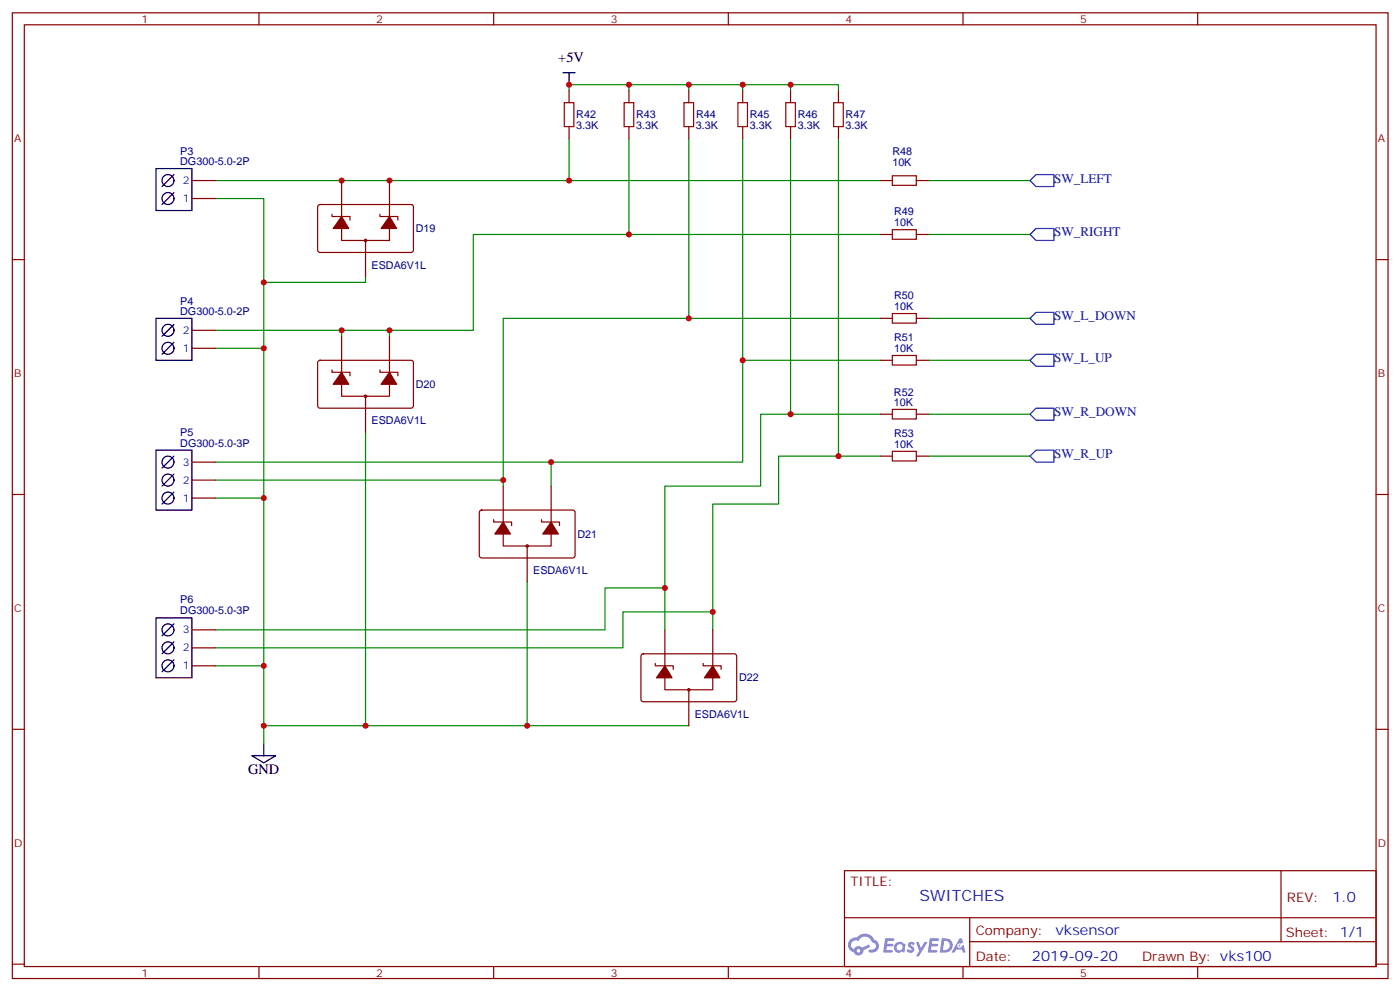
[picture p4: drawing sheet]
<svg xmlns="http://www.w3.org/2000/svg" width="413mm" height="292mm" viewBox="0 0 413 292" stroke-linecap="round" stroke-linejoin="round" font-family="sans-serif">
<g fill="none" stroke="#870000" stroke-width=".35">
<path d="M3.6 3.8h405.4v284.3h-405.4zM7.2 7.3h398.2v277.3h-398.2zM76.3 3.8v3.5M145.5 3.8v3.5M214.6 3.8v3.5M283.7 3.8v3.5M352.9 3.8v3.5M3.6 76.4h3.6M405.4 76.4h3.6M3.6 145.6h3.6M405.4 145.6h3.6M3.6 214.7h3.6"/>
<path d="M405.4 214.7h3.6M248.8 256.4h156.6v28.2h-156.6zM377.4 256.4v20.9M248.8 270.2h156.5M285.7 277.3h119.6M285.7 270.2v14.1M3.6 283.9h3.6M76.3 284.6v3.5M145.5 284.6v3.5M214.6 284.6v3.5M283.7 284.6v3.5M352.9 284.6v3.5"/>
<path d="M405.4 283.9h3.6"/>
</g>
<g fill="#5487ff">
<path d="M267.8 277.5a1.22 1.22 0 0 1 1.7 .3l-.4 .6a.47 .47 0 0 0-.3-.4 .47 .47 0 0 0-.5 .2l.2 .2a1.14 1.14 0 0 1 .7 1.7 1.14 1.14 0 0 1-1.9 0l-.2-.2 .5-.5 .7 .4a.29 .29 0 0 0 .4-.2 .29 .29 0 0 0-.3-.4 1.04 1.04 0 0 1-.6-1.7z"/>
<path d="M260.8 276.3h2.4l.3 .2-.1 .5h-1.9l-.1 .9h1.5l.4 .4-.4 .3h-1.6l-.2 1.1 1.8 .1 .1 .3-.1 .3h-2.7z"/>
<path d="M274 276.3h2.3l.3 .2-.1 .5h-1.8l-.1 .9h1.5l.3 .4-.4 .3h-1.6l-.1 1.1 1.7 .1 .2 .3-.2 .3h-2.6z"/>
<path d="M282.7 276.3h.7l.3 1.2-.6 .4a.69 .69 0 0 0-1 .2 .69 .69 0 0 0 .5 1 .69 .69 0 0 0 .8-.6l.5-.3 .6 2.2h-.8l-.2-.8h-1.8l-.5 .8h-.8z"/>
<path d="M269.9 277.4h.8l.6 1.8 1.1-1.8h.9l-2.6 4.2h-.8l.9-1.6z"/>
<path d="M277.5 276.3l-.6 4.1h1.3a2.11 2.11 0 0 0 2.5-2.1 2.11 2.11 0 0 0-2.5-2zM278.2 277a1.39 1.39 0 0 1 1.7 1.4 1.39 1.39 0 0 1-1.8 1.3h-.3z"/>
<path d="M263.8 277.9a1.54 1.54 0 0 0-.1 2.2 1.54 1.54 0 0 0 2.2 .1l.6 .2 .3-2.3-.2-.2h-.4a1.49 1.49 0 0 0-2.4 0zM264.1 278.9a.94 .94 0 0 1 1.8 0 .94 .94 0 0 1-1.8 0z"/>
<path d="M250.5 276.7a2.18 2.18 0 0 0 1.1 3.7 1.44 1.44 0 0 0 1.6 .9 1.44 1.44 0 0 0 1.2-1.5l2-1-.5-.7-1.9 .9a1.47 1.47 0 0 0-2.4 .5 1.39 1.39 0 0 1-.7-2 1.39 1.39 0 0 1 2-.4 2.12 2.12 0 0 1 2.2-1.3 2.12 2.12 0 0 1 1.9 1.7 1.14 1.14 0 0 1 1.1 1.4 1.14 1.14 0 0 1-1.7 .7 .43 .43 0 0 0-.5 .4 .43 .43 0 0 0 .4 .5 1.98 1.98 0 0 0 2.5-1.3 1.98 1.98 0 0 0-1.2-2.5 3.1 3.1 0 0 0-5.3-.7l-.9 .1zM252.4 280a.55 .55 0 0 1 1.1 0 .55 .55 0 0 1-1.1 0z"/>
<circle cx="282.7" cy="278.4" r=".26"/>
</g>
<path d="M165.9 21.4h3.5M167.7 21.4v3.5M77.7 219v3.5M74.2 222.5h7l-3.5 2.1z" fill="none" stroke="#000" stroke-width=".35"/>
<g fill="none" stroke="#008700" stroke-width=".35">
<path d="M167.7 26.7v-1.8h79.4v1.8M185.3 24.9v1.8M203 24.9v1.8M218.8 24.9v1.8M232.9 24.9v1.8M63.6 58.5h14.1v44.1M63.6 53.2h195.8M167.7 40.8v12.4M185.3 40.8v28.2M203 40.8v52.9M218.8 40.8v95.3h-56.4M232.9 40.8v81.2"/>
<path d="M247.1 40.8v93.5M273.5 53.2h30M259.4 69h-119.9v28.3h-38.9M273.5 69h30M63.6 97.3h37v1.7M107.7 81.4v1.7h-30M114.8 97.3v1.7M259.4 93.7h-111.1v47.7M273.5 93.7h30M63.6 102.6h14.1v44M218.8 106.1h40.6M273.5 106.1h30"/>
<path d="M63.6 136.1h98.8v7M107.7 127.2v86.5M259.4 122h-35.3v21.1h-28.2v30M259.4 134.3h-30v14.1h-19.4v31.8h-26.4v10.5h-120M273.5 122h30M273.5 134.3h30M63.6 141.4h84.7v1.7M63.6 146.6h14.1v49.4M155.3 171.3v42.4M63.6 185.5h114.7v-12.4h17.6v12.4M63.6 196h14.1v17.7h125.3M210 180.2v5.3"/>
<path d="M77.7 213.7v5.3"/>
</g>
<path d="M305.3 51.4h5.3v3.5h-5.3l-1.8-1.7zM305.3 67.3h5.3v3.5h-5.3l-1.8-1.8zM305.3 92h5.3v3.5h-5.3l-1.8-1.8zM303.5 106.1l1.8-1.8h5.3v3.5h-5.3zM303.5 134.3l1.8-1.8h5.3v3.6h-5.3zM305.3 120.2h5.3v3.5h-5.3l-1.8-1.7z" fill="none" stroke="#00f" stroke-width=".35"/>
<g fill="#c00">
<circle cx="77.7" cy="83.1" r=".88"/>
<circle cx="107.7" cy="213.7" r=".88"/>
<circle cx="232.9" cy="122" r=".88"/>
<circle cx="77.7" cy="102.6" r=".88"/>
<circle cx="77.7" cy="146.6" r=".88"/>
<circle cx="77.7" cy="213.7" r=".88"/>
<circle cx="210" cy="180.2" r=".88"/>
<circle cx="195.9" cy="173.1" r=".88"/>
<circle cx="218.8" cy="106.1" r=".88"/>
<circle cx="162.4" cy="136.1" r=".88"/>
<circle cx="167.7" cy="53.2" r=".88"/>
<circle cx="100.6" cy="97.3" r=".88"/>
<circle cx="100.6" cy="53.2" r=".88"/>
<circle cx="114.8" cy="53.2" r=".88"/>
<circle cx="232.9" cy="24.9" r=".88"/>
<circle cx="203" cy="24.9" r=".88"/>
<circle cx="167.7" cy="24.9" r=".88"/>
<circle cx="185.3" cy="24.9" r=".88"/>
<circle cx="218.8" cy="24.9" r=".88"/>
<circle cx="114.8" cy="97.3" r=".88"/>
<circle cx="185.3" cy="69" r=".88"/>
<circle cx="203" cy="93.7" r=".88"/>
<circle cx="148.3" cy="141.4" r=".88"/>
<circle cx="77.7" cy="196" r=".88"/>
<circle cx="247.1" cy="134.3" r=".88"/>
<circle cx="155.3" cy="213.7" r=".88"/>
</g>
<g fill="none" stroke="#870000" stroke-width=".35">
<path d="M167.7 26.7v3.5M167.7 37.3v3.5M185.3 26.7v3.5M185.3 37.3v3.5M203 26.7v3.5M203 37.3v3.5M218.8 26.7v3.5M218.8 37.3v3.5M232.9 26.7v3.5M232.9 37.3v3.5M247.1 26.7v3.5M247.1 37.3v3.5"/>
<path d="M56.6 58.5h7M56.6 53.2h7M100.6 53.2v10.5M114.8 53.2v10.5M259.4 53.2h3.5M270 53.2h3.5M93.8 60.4l.5-.2 27.1 .1 .4 .6-.1 13-.6 .4h-27.1l-.4-.7v-12.7zM97.8 63v.7h5.3v1.1M100.6 67.3v3.5h14.2v-3.5M107.7 70.8v10.6M111.9 63v.7h5.3v1.1M259.4 69h3.5"/>
<path d="M270 69h3.5M56.6 97.3h7M100.6 99v10.6M114.8 99v10.6M259.4 93.7h3.5M270 93.7h3.5M56.6 102.6h7M93.8 106.3l.5-.2h27.1l.4 .7-.1 13-.6 .4-27.1-.1-.4-.6v-12.7zM97.8 108.9v.7h5.3v1.1M100.6 113.1v3.6h14.2v-3.6M107.7 116.7v10.5M111.9 108.9v.7h5.3v1.1"/>
<path d="M259.4 106.1h3.5M270 106.1h3.5M56.6 136.1h7M259.4 122h3.5M259.4 134.3h3.5M270 122h3.5M270 134.3h3.5M56.6 146.6h7M56.6 141.4h7M141.5 150.4l.4-.2h27.1l.4 .7v13l-.7 .4-27.1-.1-.4-.6v-12.7zM145.5 153v.7h5.2v1.1M148.3 157.2v3.6h14.1v-3.6"/>
<path d="M148.3 143.1v10.6M159.6 153v.7h5.3v1.1M162.4 143.1v10.6M155.3 160.8v10.5M56.6 196h7M56.6 190.7h7M56.6 185.5h7M189.1 192.7l.4-.2 27.1 .1 .5 .6-.1 13-.6 .4h-27.1l-.5-.7v-12.7zM193.1 195.3v.7h5.3v1.1M195.9 199.6v3.5h14.1v-3.5M195.9 185.5v10.5M207.2 195.3v.7h5.3v1.1"/>
<path d="M210 185.5v10.5M203 203.1v10.6"/>
<circle cx="107.7" cy="70.8" r=".35"/>
<circle cx="107.7" cy="116.7" r=".35"/>
<circle cx="155.3" cy="160.8" r=".35"/>
<circle cx="203" cy="203.1" r=".35"/>
</g>
<g fill="none" stroke="#000" stroke-width=".35">
<path d="M46 49.6h10.6v12.4h-10.6zM51.3 56.7l-3.6 3.5M51.3 51.4l-3.6 3.5M46 93.7h10.6v12.4h-10.6zM51.3 95.5l-3.6 3.5M51.3 100.8l-3.6 3.5M46 132.5h10.6v17.7h-10.6zM51.3 139.6l-3.6 3.5M51.3 134.3l-3.6 3.5M51.3 144.9l-3.6 3.5M46 181.9h10.6v17.7h-10.6zM51.3 194.3l-3.6 3.5"/>
<path d="M51.3 189l-3.6 3.5M51.3 183.7l-3.6 3.5"/>
<circle cx="49.5" cy="53.2" r="1.76"/>
<circle cx="49.5" cy="58.5" r="1.76"/>
<circle cx="49.5" cy="97.3" r="1.76"/>
<circle cx="49.5" cy="102.6" r="1.76"/>
<circle cx="49.5" cy="136.1" r="1.76"/>
<circle cx="49.5" cy="141.4" r="1.76"/>
<circle cx="49.5" cy="146.6" r="1.76"/>
<circle cx="49.5" cy="190.7" r="1.76"/>
<circle cx="49.5" cy="196" r="1.76"/>
<circle cx="49.5" cy="185.5" r="1.76"/>
</g>
<path d="M166.3 30.2h2.8v7.1h-2.8zM183.9 30.2h2.8v7.1h-2.8zM201.5 30.2h2.9v7.1h-2.9zM217.4 30.2h2.8v7.1h-2.8zM231.5 30.2h2.9v7.1h-2.9zM245.6 30.2h2.9v7.1h-2.9zM262.9 51.8h7.1v2.8h-7.1zM262.9 67.6h7.1v2.8h-7.1zM262.9 92.3h7.1v2.8h-7.1zM262.9 104.7h7.1v2.8h-7.1zM262.9 120.5h7.1v2.9h-7.1zM262.9 132.9h7.1v2.8h-7.1z" fill="none" stroke="#a10000" stroke-width=".35"/>
<g fill="#870000" stroke="#870000" stroke-width=".35">
<path d="M114.8 63.7l2.1 3.6h-4.6z"/>
<path d="M100.6 63.7l2.2 3.6h-4.6z"/>
<path d="M114.8 109.6l2.1 3.5h-4.6z"/>
<path d="M100.6 109.6l2.2 3.5h-4.6z"/>
<path d="M162.4 153.7l2.1 3.5h-4.6z"/>
<path d="M148.3 153.7l2.1 3.5h-4.6z"/>
<path d="M210 196l2.1 3.6h-4.6z"/>
<path d="M195.9 196l2.1 3.6h-4.6z"/>
</g>
<text font-size="4.6" fill="#00f" x="270.9" y="265.4">SWITCHES</text>
<g font-size="4.2">
<text x="164.5" y="18.2">+5V</text>
<text x="73.1" y="227.8">GND</text>
</g>
<g font-size="4.2" fill="#00f">
<text x="392.6" y="265.6">1.0</text>
<text x="311" y="275.2">vksensor</text>
<text x="304.1" y="283">2019-09-20</text>
</g>
<g font-size="3.9" fill="#00f">
<text x="310.6" y="53.7">SW_LEFT</text>
<text x="310.6" y="69.6">SW_RIGHT</text>
<text x="310.6" y="94.3">SW_L_DOWN</text>
<text x="310.6" y="106.7">SW_L_UP</text>
<text x="310.6" y="122.5">SW_R_DOWN</text>
<text x="310.6" y="134.9">SW_R_UP</text>
</g>
<g font-size="3.9" fill="#800">
<text x="250.6" y="260.9">TITLE:</text>
<text x="379.2" y="265.6">REV:</text>
<text x="287.5" y="275.1">Company:</text>
<text x="378.9" y="275.8">Sheet: 1/1</text>
<text x="287.5" y="282.8">Date:</text>
<text x="336.5" y="282.9">Drawn By: vks100</text>
</g>
<g font-size="3.2" fill="#800">
<text x="41.7" y="6.8">1</text>
<text x="110.9" y="6.8">2</text>
<text x="180" y="6.8">3</text>
<text x="249.2" y="6.8">4</text>
<text x="318.3" y="6.8">5</text>
<text x="4.2" y="41.9">A</text>
<text x="406" y="41.9">A</text>
<text x="4.2" y="111">B</text>
<text x="406" y="111">B</text>
<text x="4.2" y="180.2">C</text>
<text x="406" y="180.2">C</text>
<text x="4.2" y="249.3">D</text>
<text x="406" y="249.3">D</text>
<text x="41.7" y="287.6">1</text>
<text x="110.9" y="287.6">2</text>
<text x="180" y="287.6">3</text>
<text x="249.2" y="287.6">4</text>
<text x="318.3" y="287.6">5</text>
</g>
<g font-size="3.2" fill="#000080">
<text x="169.8" y="34.8">R42</text>
<text x="187.4" y="34.8">R43</text>
<text x="205.1" y="34.8">R44</text>
<text x="220.9" y="34.8">R45</text>
<text x="235.1" y="34.8">R46</text>
<text x="249.2" y="34.8">R47</text>
<text x="169.8" y="38">3.3K</text>
<text x="187.4" y="38">3.3K</text>
<text x="205.1" y="38">3.3K</text>
<text x="220.9" y="38">3.3K</text>
<text x="235.1" y="38">3.3K</text>
<text x="249.2" y="38">3.3K</text>
<text x="53.1" y="45.6">P3</text>
<text x="262.9" y="45.6">R48</text>
<text x="53.1" y="48.6">DG300-5.0-2P</text>
<text x="262.9" y="48.9">10K</text>
<text x="263.4" y="63.4">R49</text>
<text x="122.5" y="68.3">D19</text>
<text x="263.4" y="66.6">10K</text>
<text x="109.5" y="79.1">ESDA6V1L</text>
<text x="53.1" y="89.7">P4</text>
<text x="263.4" y="88">R50</text>
<text x="53.1" y="92.7">DG300-5.0-2P</text>
<text x="263.4" y="91.3">10K</text>
<text x="263.4" y="100.4">R51</text>
<text x="263.4" y="103.6">10K</text>
<text x="122.5" y="114.2">D20</text>
<text x="263.4" y="119.5">10K</text>
<text x="263.4" y="116.6">R52</text>
<text x="109.5" y="124.9">ESDA6V1L</text>
<text x="53.1" y="131.5">DG300-5.0-3P</text>
<text x="53.1" y="128.3">P5</text>
<text x="263.4" y="131.8">10K</text>
<text x="263.4" y="128.6">R53</text>
<text x="170.1" y="158.3">D21</text>
<text x="157.1" y="169">ESDA6V1L</text>
<text x="53.1" y="177.7">P6</text>
<text x="53.1" y="180.9">DG300-5.0-3P</text>
<text x="217.8" y="200.6">D22</text>
<text x="204.7" y="211.4">ESDA6V1L</text>
</g>
<g font-size="3.2" fill="#00f">
<text x="53.8" y="59.5">1</text>
<text x="53.8" y="54.2">2</text>
<text x="53.8" y="98.3">2</text>
<text x="53.8" y="103.6">1</text>
<text x="53.8" y="137.1">3</text>
<text x="53.8" y="142.4">2</text>
<text x="53.8" y="147.7">1</text>
<text x="53.8" y="191.8">2</text>
<text x="53.8" y="186.5">3</text>
<text x="53.8" y="197.1">1</text>
</g>
</svg>
